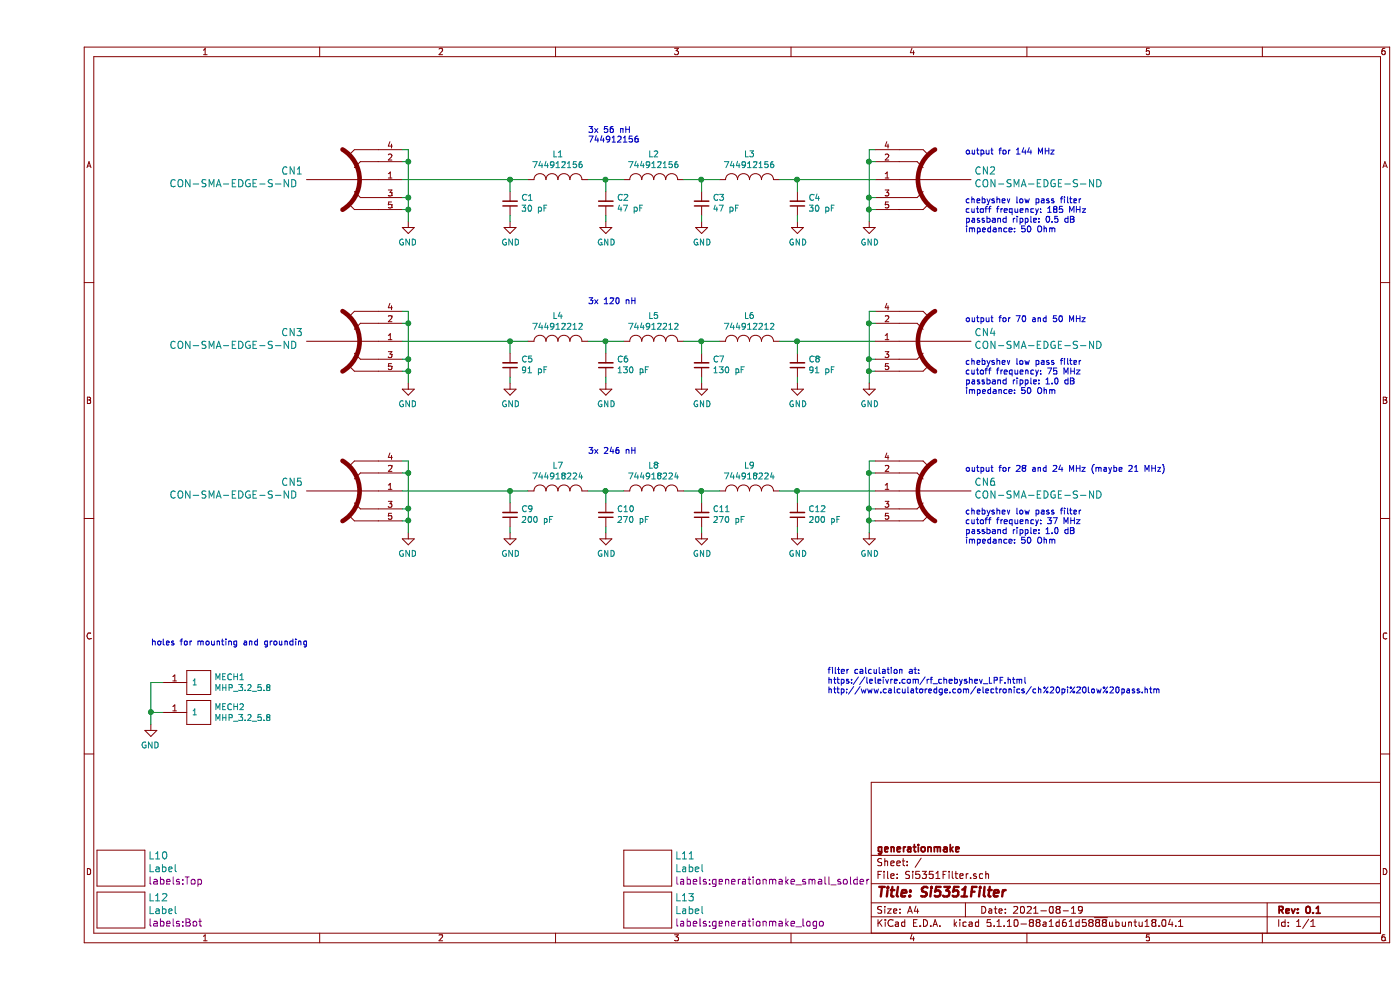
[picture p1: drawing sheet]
EESchema Schematic File Version 4
EELAYER 30 0
EELAYER END
$Descr A4 11693 8268
encoding utf-8
Sheet 1 1
Title "Si5351Filter"
Date "2021-08-19"
Rev "0.1"
Comp "generationmake"
Comment1 ""
Comment2 ""
Comment3 ""
Comment4 ""
$EndDescr
$Comp
L devices:Label L10
U 1 1
P 700 7250
F 0 "L10" H 928 7356 60  0000 L CNN
F 1 "Label" H 928 7250 60  0000 L CNN
F 2 "labels:Top" H 928 7144 60  0000 L CNN
F 3 "" H 700 7250 60  0000 C CNN
	1    700  7250
	1    0    0    -1  
$EndComp
$Comp
L devices:Label L12
U 1 1
P 700 7600
F 0 "L12" H 928 7706 60  0000 L CNN
F 1 "Label" H 928 7600 60  0000 L CNN
F 2 "labels:Bot" H 928 7494 60  0000 L CNN
F 3 "" H 700 7600 60  0000 C CNN
	1    700  7600
	1    0    0    -1  
$EndComp
$Comp
L devices:C_0603 C1
U 1 1
P 3950 1700
F 0 "C1" H 3858 1654 50  0000 R CNN
F 1 "30 pF" H 3858 1745 50  0000 R CNN
F 2 "capacitors:C_0603" H 3950 1550 50  0001 C CNN
F 3 "" H 3950 1700 50  0000 C CNN
	1    3950 1700
	-1   0    0    1   
$EndComp
$Comp
L power-supply:GND #PWR02
U 1 1
P 3950 1850
F 0 "#PWR02" H 3950 1600 50  0001 C CNN
F 1 "GND" H 3955 1677 50  0000 C CNN
F 2 "" H 3950 1850 50  0000 C CNN
F 3 "" H 3950 1850 50  0000 C CNN
	1    3950 1850
	1    0    0    -1  
$EndComp
$Comp
L devices:INDUCTOR_SMALL L1
U 1 1
P 4350 1500
F 0 "L1" H 4350 1715 50  0000 C CNN
F 1 "744912156" H 4350 1624 50  0000 C CNN
F 2 "L_filter:WE-CAIR_4248" H 4350 1500 50  0001 C CNN
F 3 "" H 4350 1500 50  0000 C CNN
	1    4350 1500
	1    0    0    -1  
$EndComp
$Comp
L devices:C_0603 C2
U 1 1
P 4750 1700
F 0 "C2" H 4658 1654 50  0000 R CNN
F 1 "47 pF" H 4658 1745 50  0000 R CNN
F 2 "capacitors:C_0603" H 4750 1550 50  0001 C CNN
F 3 "" H 4750 1700 50  0000 C CNN
	1    4750 1700
	-1   0    0    1   
$EndComp
$Comp
L power-supply:GND #PWR03
U 1 1
P 4750 1850
F 0 "#PWR03" H 4750 1600 50  0001 C CNN
F 1 "GND" H 4755 1677 50  0000 C CNN
F 2 "" H 4750 1850 50  0000 C CNN
F 3 "" H 4750 1850 50  0000 C CNN
	1    4750 1850
	1    0    0    -1  
$EndComp
$Comp
L devices:INDUCTOR_SMALL L2
U 1 1
P 5150 1500
F 0 "L2" H 5150 1715 50  0000 C CNN
F 1 "744912156" H 5150 1624 50  0000 C CNN
F 2 "L_filter:WE-CAIR_4248" H 5150 1500 50  0001 C CNN
F 3 "" H 5150 1500 50  0000 C CNN
	1    5150 1500
	1    0    0    -1  
$EndComp
$Comp
L devices:C_0603 C3
U 1 1
P 5550 1700
F 0 "C3" H 5458 1654 50  0000 R CNN
F 1 "47 pF" H 5458 1745 50  0000 R CNN
F 2 "capacitors:C_0603" H 5550 1550 50  0001 C CNN
F 3 "" H 5550 1700 50  0000 C CNN
	1    5550 1700
	-1   0    0    1   
$EndComp
$Comp
L power-supply:GND #PWR04
U 1 1
P 5550 1850
F 0 "#PWR04" H 5550 1600 50  0001 C CNN
F 1 "GND" H 5555 1677 50  0000 C CNN
F 2 "" H 5550 1850 50  0000 C CNN
F 3 "" H 5550 1850 50  0000 C CNN
	1    5550 1850
	1    0    0    -1  
$EndComp
$Comp
L devices:INDUCTOR_SMALL L3
U 1 1
P 5950 1500
F 0 "L3" H 5950 1715 50  0000 C CNN
F 1 "744912156" H 5950 1624 50  0000 C CNN
F 2 "L_filter:WE-CAIR_4248" H 5950 1500 50  0001 C CNN
F 3 "" H 5950 1500 50  0000 C CNN
	1    5950 1500
	1    0    0    -1  
$EndComp
$Comp
L devices:C_0603 C4
U 1 1
P 6350 1700
F 0 "C4" H 6258 1654 50  0000 R CNN
F 1 "30 pF" H 6258 1745 50  0000 R CNN
F 2 "capacitors:C_0603" H 6350 1550 50  0001 C CNN
F 3 "" H 6350 1700 50  0000 C CNN
	1    6350 1700
	-1   0    0    1   
$EndComp
$Comp
L power-supply:GND #PWR05
U 1 1
P 6350 1850
F 0 "#PWR05" H 6350 1600 50  0001 C CNN
F 1 "GND" H 6355 1677 50  0000 C CNN
F 2 "" H 6350 1850 50  0000 C CNN
F 3 "" H 6350 1850 50  0000 C CNN
	1    6350 1850
	1    0    0    -1  
$EndComp
$Comp
L CON_wuerth:60312202114509 CN2
U 1 1
P 7200 1500
F 0 "CN2" H 6572 1575 60  0000 R CNN
F 1 "CON-SMA-EDGE-S-ND " H 6572 1469 60  0000 R CNN
F 2 "CON_wuerth:WR-SMA-PCB_dual" H 6572 1469 60  0001 R CNN
F 3 "" H 7200 1500 60  0000 C CNN
	1    7200 1500
	-1   0    0    -1  
$EndComp
$Comp
L power-supply:GND #PWR06
U 1 1
P 6950 1850
F 0 "#PWR06" H 6950 1600 50  0001 C CNN
F 1 "GND" H 6955 1677 50  0000 C CNN
F 2 "" H 6950 1850 50  0000 C CNN
F 3 "" H 6950 1850 50  0000 C CNN
	1    6950 1850
	1    0    0    -1  
$EndComp
Wire Wire Line
	4100 1500 3950 1500
Wire Wire Line
	7000 1500 6350 1500
Wire Wire Line
	5700 1500 5550 1500
Wire Wire Line
	4600 1500 4750 1500
Wire Wire Line
	3950 1850 3950 1800
Wire Wire Line
	4750 1850 4750 1800
Wire Wire Line
	5550 1850 5550 1800
Wire Wire Line
	6350 1850 6350 1800
Wire Wire Line
	7000 1250 6950 1250
Wire Wire Line
	6950 1250 6950 1350
Wire Wire Line
	7000 1750 6950 1750
Connection ~ 6950 1750
Wire Wire Line
	6950 1750 6950 1850
Wire Wire Line
	7000 1650 6950 1650
Connection ~ 6950 1650
Wire Wire Line
	6950 1650 6950 1750
Wire Wire Line
	7000 1350 6950 1350
Connection ~ 6950 1350
Wire Wire Line
	6950 1350 6950 1650
Wire Wire Line
	6350 1600 6350 1500
Connection ~ 6350 1500
Wire Wire Line
	6350 1500 6200 1500
Wire Wire Line
	5550 1600 5550 1500
Connection ~ 5550 1500
Wire Wire Line
	5550 1500 5400 1500
Wire Wire Line
	4750 1600 4750 1500
Connection ~ 4750 1500
Wire Wire Line
	4750 1500 4900 1500
Wire Wire Line
	3950 1600 3950 1500
Connection ~ 3950 1500
$Comp
L devices:C_0603 C5
U 1 1
P 3950 3050
F 0 "C5" H 3858 3004 50  0000 R CNN
F 1 "91 pF" H 3858 3095 50  0000 R CNN
F 2 "capacitors:C_0603" H 3950 2900 50  0001 C CNN
F 3 "" H 3950 3050 50  0000 C CNN
	1    3950 3050
	-1   0    0    1   
$EndComp
$Comp
L power-supply:GND #PWR08
U 1 1
P 3950 3200
F 0 "#PWR08" H 3950 2950 50  0001 C CNN
F 1 "GND" H 3955 3027 50  0000 C CNN
F 2 "" H 3950 3200 50  0000 C CNN
F 3 "" H 3950 3200 50  0000 C CNN
	1    3950 3200
	1    0    0    -1  
$EndComp
$Comp
L devices:INDUCTOR_SMALL L4
U 1 1
P 4350 2850
F 0 "L4" H 4350 3065 50  0000 C CNN
F 1 "744912212" H 4350 2974 50  0000 C CNN
F 2 "L_filter:WE-CAIR_4248" H 4350 2850 50  0001 C CNN
F 3 "" H 4350 2850 50  0000 C CNN
	1    4350 2850
	1    0    0    -1  
$EndComp
$Comp
L devices:C_0603 C6
U 1 1
P 4750 3050
F 0 "C6" H 4658 3004 50  0000 R CNN
F 1 "130 pF" H 4658 3095 50  0000 R CNN
F 2 "capacitors:C_0603" H 4750 2900 50  0001 C CNN
F 3 "" H 4750 3050 50  0000 C CNN
	1    4750 3050
	-1   0    0    1   
$EndComp
$Comp
L power-supply:GND #PWR09
U 1 1
P 4750 3200
F 0 "#PWR09" H 4750 2950 50  0001 C CNN
F 1 "GND" H 4755 3027 50  0000 C CNN
F 2 "" H 4750 3200 50  0000 C CNN
F 3 "" H 4750 3200 50  0000 C CNN
	1    4750 3200
	1    0    0    -1  
$EndComp
$Comp
L devices:INDUCTOR_SMALL L5
U 1 1
P 5150 2850
F 0 "L5" H 5150 3065 50  0000 C CNN
F 1 "744912212" H 5150 2974 50  0000 C CNN
F 2 "L_filter:WE-CAIR_4248" H 5150 2850 50  0001 C CNN
F 3 "" H 5150 2850 50  0000 C CNN
	1    5150 2850
	1    0    0    -1  
$EndComp
$Comp
L devices:C_0603 C7
U 1 1
P 5550 3050
F 0 "C7" H 5458 3004 50  0000 R CNN
F 1 "130 pF" H 5458 3095 50  0000 R CNN
F 2 "capacitors:C_0603" H 5550 2900 50  0001 C CNN
F 3 "" H 5550 3050 50  0000 C CNN
	1    5550 3050
	-1   0    0    1   
$EndComp
$Comp
L power-supply:GND #PWR010
U 1 1
P 5550 3200
F 0 "#PWR010" H 5550 2950 50  0001 C CNN
F 1 "GND" H 5555 3027 50  0000 C CNN
F 2 "" H 5550 3200 50  0000 C CNN
F 3 "" H 5550 3200 50  0000 C CNN
	1    5550 3200
	1    0    0    -1  
$EndComp
$Comp
L devices:INDUCTOR_SMALL L6
U 1 1
P 5950 2850
F 0 "L6" H 5950 3065 50  0000 C CNN
F 1 "744912212" H 5950 2974 50  0000 C CNN
F 2 "L_filter:WE-CAIR_4248" H 5950 2850 50  0001 C CNN
F 3 "" H 5950 2850 50  0000 C CNN
	1    5950 2850
	1    0    0    -1  
$EndComp
$Comp
L devices:C_0603 C8
U 1 1
P 6350 3050
F 0 "C8" H 6258 3004 50  0000 R CNN
F 1 "91 pF" H 6258 3095 50  0000 R CNN
F 2 "capacitors:C_0603" H 6350 2900 50  0001 C CNN
F 3 "" H 6350 3050 50  0000 C CNN
	1    6350 3050
	-1   0    0    1   
$EndComp
$Comp
L power-supply:GND #PWR011
U 1 1
P 6350 3200
F 0 "#PWR011" H 6350 2950 50  0001 C CNN
F 1 "GND" H 6355 3027 50  0000 C CNN
F 2 "" H 6350 3200 50  0000 C CNN
F 3 "" H 6350 3200 50  0000 C CNN
	1    6350 3200
	1    0    0    -1  
$EndComp
$Comp
L CON_wuerth:60312202114509 CN4
U 1 1
P 7200 2850
F 0 "CN4" H 6572 2925 60  0000 R CNN
F 1 "CON-SMA-EDGE-S-ND " H 6572 2819 60  0000 R CNN
F 2 "CON_wuerth:WR-SMA-PCB_dual" H 6572 2819 60  0001 R CNN
F 3 "" H 7200 2850 60  0000 C CNN
	1    7200 2850
	-1   0    0    -1  
$EndComp
$Comp
L power-supply:GND #PWR012
U 1 1
P 6950 3200
F 0 "#PWR012" H 6950 2950 50  0001 C CNN
F 1 "GND" H 6955 3027 50  0000 C CNN
F 2 "" H 6950 3200 50  0000 C CNN
F 3 "" H 6950 3200 50  0000 C CNN
	1    6950 3200
	1    0    0    -1  
$EndComp
Wire Wire Line
	4100 2850 3950 2850
Wire Wire Line
	7000 2850 6350 2850
Wire Wire Line
	5700 2850 5550 2850
Wire Wire Line
	4600 2850 4750 2850
Wire Wire Line
	3950 3200 3950 3150
Wire Wire Line
	4750 3200 4750 3150
Wire Wire Line
	5550 3200 5550 3150
Wire Wire Line
	6350 3200 6350 3150
Wire Wire Line
	7000 2600 6950 2600
Wire Wire Line
	6950 2600 6950 2700
Wire Wire Line
	7000 3100 6950 3100
Connection ~ 6950 3100
Wire Wire Line
	6950 3100 6950 3200
Wire Wire Line
	7000 3000 6950 3000
Connection ~ 6950 3000
Wire Wire Line
	6950 3000 6950 3100
Wire Wire Line
	7000 2700 6950 2700
Wire Wire Line
	6950 2700 6950 3000
Wire Wire Line
	6350 2950 6350 2850
Connection ~ 6350 2850
Wire Wire Line
	6350 2850 6200 2850
Wire Wire Line
	5550 2950 5550 2850
Connection ~ 5550 2850
Wire Wire Line
	5550 2850 5400 2850
Wire Wire Line
	4750 2950 4750 2850
Connection ~ 4750 2850
Wire Wire Line
	4750 2850 4900 2850
Wire Wire Line
	3950 2950 3950 2850
Connection ~ 3950 2850
Connection ~ 6950 2700
Text Notes 7750 1300 0    50   ~ 0
output for 144 MHz
Text Notes 7750 2700 0    50   ~ 0
output for 70 and 50 MHz
Text Notes 4600 2550 0    50   ~ 0
3x 120 nH
Text Notes 4600 1200 0    50   ~ 0
3x 56 nH\n744912156
Text Notes 7750 1950 0    50   ~ 0
chebyshev low pass filter\ncutoff frequency: 185 MHz\npassband ripple: 0.5 dB\nimpedance: 50 Ohm
Text Notes 7750 3300 0    50   ~ 0
chebyshev low pass filter\ncutoff frequency: 75 MHz\npassband ripple: 1.0 dB\nimpedance: 50 Ohm
Text Notes 6600 5800 0    50   ~ 0
filter calculation at:\nhttps://leleivre.com/rf_chebyshev_LPF.html\nhttp://www.calculatoredge.com/electronics/ch%20pi%20low%20pass.htm
$Comp
L devices:Label L13
U 1 1
P 5100 7600
F 0 "L13" H 5328 7706 60  0000 L CNN
F 1 "Label" H 5328 7600 60  0000 L CNN
F 2 "labels:generationmake_logo" H 5328 7494 60  0000 L CNN
F 3 "" H 5100 7600 60  0000 C CNN
	1    5100 7600
	1    0    0    -1  
$EndComp
$Comp
L devices:Label L11
U 1 1
P 5100 7250
F 0 "L11" H 5328 7356 60  0000 L CNN
F 1 "Label" H 5328 7250 60  0000 L CNN
F 2 "labels:generationmake_small_solder" H 5328 7144 60  0000 L CNN
F 3 "" H 5100 7250 60  0000 C CNN
	1    5100 7250
	1    0    0    -1  
$EndComp
Wire Wire Line
	3100 1350 3100 1650
Connection ~ 3100 1350
Wire Wire Line
	3050 1350 3100 1350
Wire Wire Line
	3100 1650 3100 1750
Connection ~ 3100 1650
Wire Wire Line
	3050 1650 3100 1650
Wire Wire Line
	3100 1750 3100 1850
Connection ~ 3100 1750
Wire Wire Line
	3050 1750 3100 1750
Wire Wire Line
	3100 1250 3100 1350
Wire Wire Line
	3050 1250 3100 1250
$Comp
L power-supply:GND #PWR01
U 1 1
P 3100 1850
F 0 "#PWR01" H 3100 1600 50  0001 C CNN
F 1 "GND" H 3105 1677 50  0000 C CNN
F 2 "" H 3100 1850 50  0000 C CNN
F 3 "" H 3100 1850 50  0000 C CNN
	1    3100 1850
	-1   0    0    -1  
$EndComp
$Comp
L CON_wuerth:60312202114509 CN1
U 1 1
P 2850 1500
F 0 "CN1" H 2222 1575 60  0000 R CNN
F 1 "CON-SMA-EDGE-S-ND " H 2222 1469 60  0000 R CNN
F 2 "CON_wuerth:WR-SMA-PCB_dual" H 2222 1469 60  0001 R CNN
F 3 "" H 2850 1500 60  0000 C CNN
	1    2850 1500
	1    0    0    -1  
$EndComp
Wire Wire Line
	3050 1500 3950 1500
Wire Wire Line
	3100 2700 3100 3000
Connection ~ 3100 2700
Wire Wire Line
	3050 2700 3100 2700
Wire Wire Line
	3100 3000 3100 3100
Connection ~ 3100 3000
Wire Wire Line
	3050 3000 3100 3000
Wire Wire Line
	3100 3100 3100 3200
Connection ~ 3100 3100
Wire Wire Line
	3050 3100 3100 3100
Wire Wire Line
	3100 2600 3100 2700
Wire Wire Line
	3050 2600 3100 2600
$Comp
L power-supply:GND #PWR07
U 1 1
P 3100 3200
F 0 "#PWR07" H 3100 2950 50  0001 C CNN
F 1 "GND" H 3105 3027 50  0000 C CNN
F 2 "" H 3100 3200 50  0000 C CNN
F 3 "" H 3100 3200 50  0000 C CNN
	1    3100 3200
	-1   0    0    -1  
$EndComp
$Comp
L CON_wuerth:60312202114509 CN3
U 1 1
P 2850 2850
F 0 "CN3" H 2222 2925 60  0000 R CNN
F 1 "CON-SMA-EDGE-S-ND " H 2222 2819 60  0000 R CNN
F 2 "CON_wuerth:WR-SMA-PCB_dual" H 2222 2819 60  0001 R CNN
F 3 "" H 2850 2850 60  0000 C CNN
	1    2850 2850
	1    0    0    -1  
$EndComp
Wire Wire Line
	3050 2850 3950 2850
$Comp
L devices:C_0603 C9
U 1 1
P 3950 4300
F 0 "C9" H 3858 4254 50  0000 R CNN
F 1 "200 pF" H 3858 4345 50  0000 R CNN
F 2 "capacitors:C_0603" H 3950 4150 50  0001 C CNN
F 3 "" H 3950 4300 50  0000 C CNN
	1    3950 4300
	-1   0    0    1   
$EndComp
$Comp
L power-supply:GND #PWR014
U 1 1
P 3950 4450
F 0 "#PWR014" H 3950 4200 50  0001 C CNN
F 1 "GND" H 3955 4277 50  0000 C CNN
F 2 "" H 3950 4450 50  0000 C CNN
F 3 "" H 3950 4450 50  0000 C CNN
	1    3950 4450
	1    0    0    -1  
$EndComp
$Comp
L devices:INDUCTOR_SMALL L7
U 1 1
P 4350 4100
F 0 "L7" H 4350 4315 50  0000 C CNN
F 1 "744918224" H 4350 4224 50  0000 C CNN
F 2 "L_filter:WE-CAIR_5910" H 4350 4100 50  0001 C CNN
F 3 "" H 4350 4100 50  0000 C CNN
	1    4350 4100
	1    0    0    -1  
$EndComp
$Comp
L devices:C_0603 C10
U 1 1
P 4750 4300
F 0 "C10" H 4658 4254 50  0000 R CNN
F 1 "270 pF" H 4658 4345 50  0000 R CNN
F 2 "capacitors:C_0603" H 4750 4150 50  0001 C CNN
F 3 "" H 4750 4300 50  0000 C CNN
	1    4750 4300
	-1   0    0    1   
$EndComp
$Comp
L power-supply:GND #PWR015
U 1 1
P 4750 4450
F 0 "#PWR015" H 4750 4200 50  0001 C CNN
F 1 "GND" H 4755 4277 50  0000 C CNN
F 2 "" H 4750 4450 50  0000 C CNN
F 3 "" H 4750 4450 50  0000 C CNN
	1    4750 4450
	1    0    0    -1  
$EndComp
$Comp
L devices:INDUCTOR_SMALL L8
U 1 1
P 5150 4100
F 0 "L8" H 5150 4315 50  0000 C CNN
F 1 "744918224" H 5150 4224 50  0000 C CNN
F 2 "L_filter:WE-CAIR_5910" H 5150 4100 50  0001 C CNN
F 3 "" H 5150 4100 50  0000 C CNN
	1    5150 4100
	1    0    0    -1  
$EndComp
$Comp
L devices:C_0603 C11
U 1 1
P 5550 4300
F 0 "C11" H 5458 4254 50  0000 R CNN
F 1 "270 pF" H 5458 4345 50  0000 R CNN
F 2 "capacitors:C_0603" H 5550 4150 50  0001 C CNN
F 3 "" H 5550 4300 50  0000 C CNN
	1    5550 4300
	-1   0    0    1   
$EndComp
$Comp
L power-supply:GND #PWR016
U 1 1
P 5550 4450
F 0 "#PWR016" H 5550 4200 50  0001 C CNN
F 1 "GND" H 5555 4277 50  0000 C CNN
F 2 "" H 5550 4450 50  0000 C CNN
F 3 "" H 5550 4450 50  0000 C CNN
	1    5550 4450
	1    0    0    -1  
$EndComp
$Comp
L devices:INDUCTOR_SMALL L9
U 1 1
P 5950 4100
F 0 "L9" H 5950 4315 50  0000 C CNN
F 1 "744918224" H 5950 4224 50  0000 C CNN
F 2 "L_filter:WE-CAIR_5910" H 5950 4100 50  0001 C CNN
F 3 "" H 5950 4100 50  0000 C CNN
	1    5950 4100
	1    0    0    -1  
$EndComp
$Comp
L devices:C_0603 C12
U 1 1
P 6350 4300
F 0 "C12" H 6258 4254 50  0000 R CNN
F 1 "200 pF" H 6258 4345 50  0000 R CNN
F 2 "capacitors:C_0603" H 6350 4150 50  0001 C CNN
F 3 "" H 6350 4300 50  0000 C CNN
	1    6350 4300
	-1   0    0    1   
$EndComp
$Comp
L power-supply:GND #PWR017
U 1 1
P 6350 4450
F 0 "#PWR017" H 6350 4200 50  0001 C CNN
F 1 "GND" H 6355 4277 50  0000 C CNN
F 2 "" H 6350 4450 50  0000 C CNN
F 3 "" H 6350 4450 50  0000 C CNN
	1    6350 4450
	1    0    0    -1  
$EndComp
$Comp
L CON_wuerth:60312202114509 CN6
U 1 1
P 7200 4100
F 0 "CN6" H 6572 4175 60  0000 R CNN
F 1 "CON-SMA-EDGE-S-ND " H 6572 4069 60  0000 R CNN
F 2 "CON_wuerth:WR-SMA-PCB_dual" H 6572 4069 60  0001 R CNN
F 3 "" H 7200 4100 60  0000 C CNN
	1    7200 4100
	-1   0    0    -1  
$EndComp
$Comp
L power-supply:GND #PWR018
U 1 1
P 6950 4450
F 0 "#PWR018" H 6950 4200 50  0001 C CNN
F 1 "GND" H 6955 4277 50  0000 C CNN
F 2 "" H 6950 4450 50  0000 C CNN
F 3 "" H 6950 4450 50  0000 C CNN
	1    6950 4450
	1    0    0    -1  
$EndComp
Wire Wire Line
	4100 4100 3950 4100
Wire Wire Line
	7000 4100 6350 4100
Wire Wire Line
	5700 4100 5550 4100
Wire Wire Line
	4600 4100 4750 4100
Wire Wire Line
	3950 4450 3950 4400
Wire Wire Line
	4750 4450 4750 4400
Wire Wire Line
	5550 4450 5550 4400
Wire Wire Line
	6350 4450 6350 4400
Wire Wire Line
	7000 3850 6950 3850
Wire Wire Line
	6950 3850 6950 3950
Wire Wire Line
	7000 4350 6950 4350
Connection ~ 6950 4350
Wire Wire Line
	6950 4350 6950 4450
Wire Wire Line
	7000 4250 6950 4250
Connection ~ 6950 4250
Wire Wire Line
	6950 4250 6950 4350
Wire Wire Line
	7000 3950 6950 3950
Wire Wire Line
	6950 3950 6950 4250
Wire Wire Line
	6350 4200 6350 4100
Connection ~ 6350 4100
Wire Wire Line
	6350 4100 6200 4100
Wire Wire Line
	5550 4200 5550 4100
Connection ~ 5550 4100
Wire Wire Line
	5550 4100 5400 4100
Wire Wire Line
	4750 4200 4750 4100
Connection ~ 4750 4100
Wire Wire Line
	4750 4100 4900 4100
Wire Wire Line
	3950 4200 3950 4100
Connection ~ 3950 4100
Connection ~ 6950 3950
Text Notes 7750 3950 0    50   ~ 0
output for 28 and 24 MHz (maybe 21 MHz)
Text Notes 4600 3800 0    50   ~ 0
3x 246 nH
Text Notes 7750 4550 0    50   ~ 0
chebyshev low pass filter\ncutoff frequency: 37 MHz\npassband ripple: 1.0 dB\nimpedance: 50 Ohm
Wire Wire Line
	3100 3950 3100 4250
Connection ~ 3100 3950
Wire Wire Line
	3050 3950 3100 3950
Wire Wire Line
	3100 4250 3100 4350
Connection ~ 3100 4250
Wire Wire Line
	3050 4250 3100 4250
Wire Wire Line
	3100 4350 3100 4450
Connection ~ 3100 4350
Wire Wire Line
	3050 4350 3100 4350
Wire Wire Line
	3100 3850 3100 3950
Wire Wire Line
	3050 3850 3100 3850
$Comp
L power-supply:GND #PWR013
U 1 1
P 3100 4450
F 0 "#PWR013" H 3100 4200 50  0001 C CNN
F 1 "GND" H 3105 4277 50  0000 C CNN
F 2 "" H 3100 4450 50  0000 C CNN
F 3 "" H 3100 4450 50  0000 C CNN
	1    3100 4450
	-1   0    0    -1  
$EndComp
$Comp
L CON_wuerth:60312202114509 CN5
U 1 1
P 2850 4100
F 0 "CN5" H 2222 4175 60  0000 R CNN
F 1 "CON-SMA-EDGE-S-ND " H 2222 4069 60  0000 R CNN
F 2 "CON_wuerth:WR-SMA-PCB_dual" H 2222 4069 60  0001 R CNN
F 3 "" H 2850 4100 60  0000 C CNN
	1    2850 4100
	1    0    0    -1  
$EndComp
Wire Wire Line
	3050 4100 3950 4100
$Comp
L MECH_mounting-holes:MHP_3.2_5.8 MECH1
U 1 1
P 1350 5700
F 0 "MECH1" H 1478 5746 50  0000 L CNN
F 1 "MHP_3.2_5.8" H 1478 5655 50  0000 L CNN
F 2 "MECH_mounting_holes:MHP_3.2_5.8" H 1250 5750 50  0001 C CNN
F 3 "" H 1350 5700 50  0001 C CNN
	1    1350 5700
	1    0    0    -1  
$EndComp
$Comp
L MECH_mounting-holes:MHP_3.2_5.8 MECH2
U 1 1
P 1350 5950
F 0 "MECH2" H 1478 5996 50  0000 L CNN
F 1 "MHP_3.2_5.8" H 1478 5905 50  0000 L CNN
F 2 "MECH_mounting_holes:MHP_3.2_5.8" H 1250 6000 50  0001 C CNN
F 3 "" H 1350 5950 50  0001 C CNN
	1    1350 5950
	1    0    0    -1  
$EndComp
$Comp
L power-supply:GND #PWR019
U 1 1
P 950 6050
F 0 "#PWR019" H 950 5800 50  0001 C CNN
F 1 "GND" H 955 5877 50  0000 C CNN
F 2 "" H 950 6050 50  0000 C CNN
F 3 "" H 950 6050 50  0000 C CNN
	1    950  6050
	-1   0    0    -1  
$EndComp
Wire Wire Line
	1050 5700 950  5700
Wire Wire Line
	950  5700 950  5950
Wire Wire Line
	1050 5950 950  5950
Connection ~ 950  5950
Wire Wire Line
	950  5950 950  6050
Text Notes 950  5400 0    50   ~ 0
holes for mounting and grounding
$EndSCHEMATC
